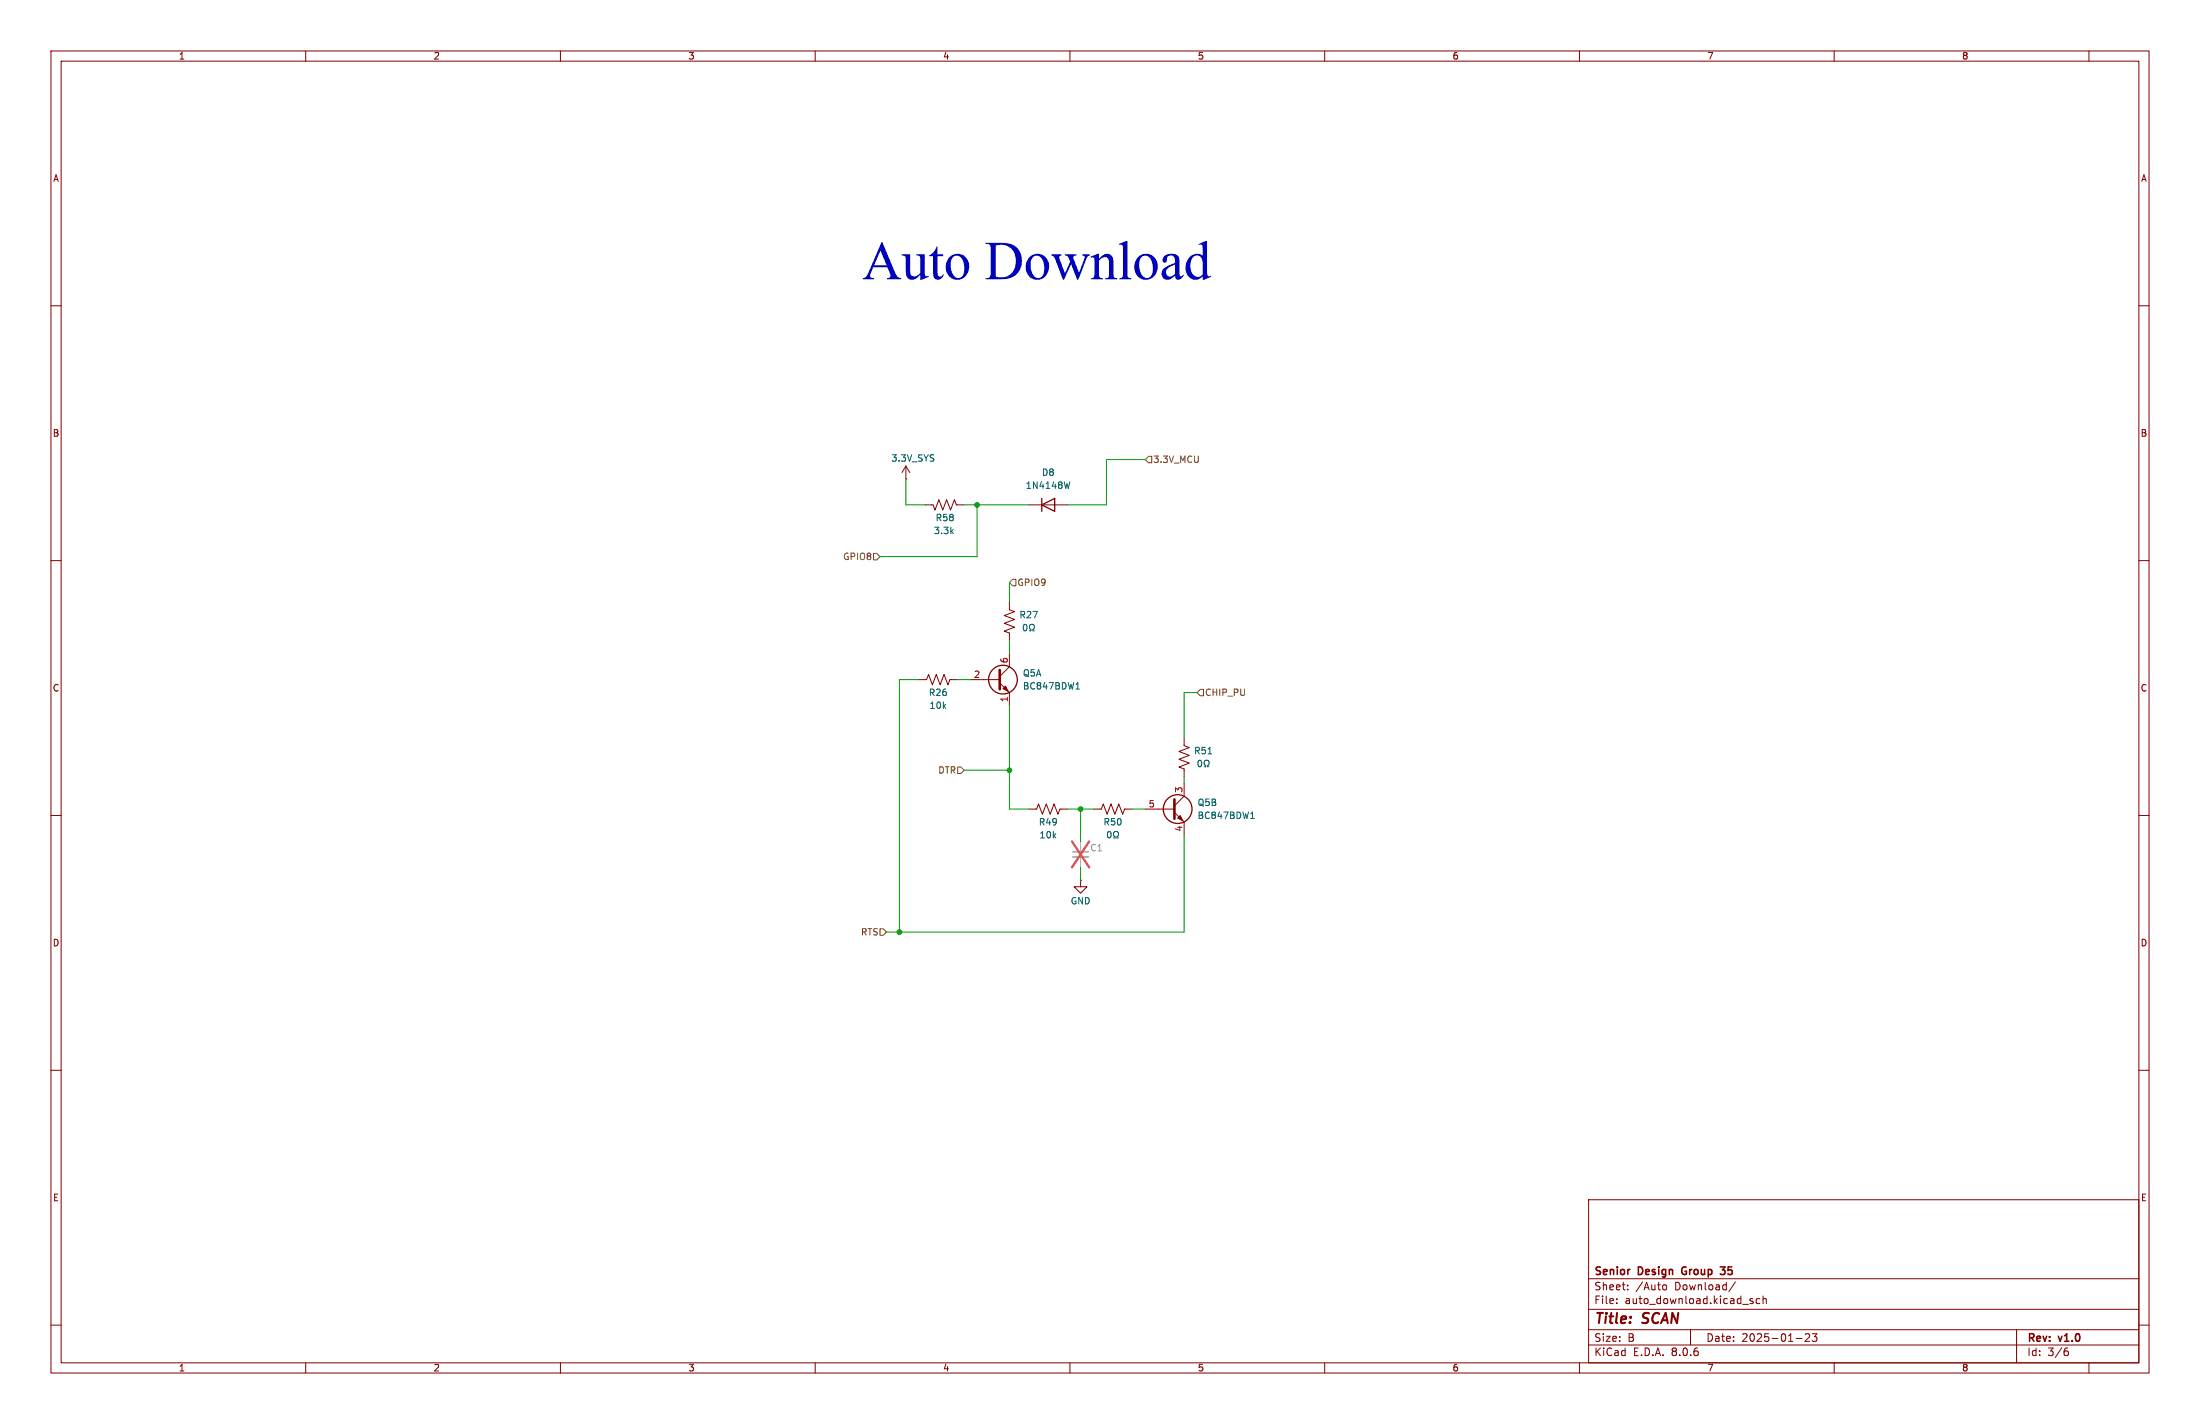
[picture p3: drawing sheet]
<svg xmlns="http://www.w3.org/2000/svg" width="432mm" height="279mm" viewBox="0 0 432 279" stroke-linecap="round" stroke-linejoin="round" font-family="sans-serif">
<g fill="none" stroke="#840000" stroke-width=".2">
<path d="M10 10h411.8v259.4h-411.8zM12 12h407.8v255.4h-407.8zM60 10v2M110 10v2M160 10v2M210 10v2M260 10v2M310 10v2M360 10v2M410 10v2M10 60h2M419.8 60h2"/>
<path d="M177.8 94h.1M177.8 91.4l.8 1.3M177.8 91.4v2.6M177.8 91.4l-.8 1.3M181.6 99.1h1.5l.4 1 .8-2.1 .7 2.1 .8-2.1 .8 2.1 .7-2.1 .4 1.1h1.5M201.9 99.1h7.6M10 110h2M198.1 118.1v1.5l1 .4-2 .8 2 .7-2 .8 2 .8-2 .7 1 .4v1.5M419.8 110h2M180.3 133.4h1.6l.3-1.1 .8 2.1 .8-2.1 .7 2.1 .8-2.1 .8 2.1 .3-1h1.6M190.5 133.4h5.7M196.2 134l1.9 1.9v2.5"/>
<path d="M198.1 128.3v2.5l-1.9 1.9M10 160h2M201.9 158.8h1.6l.3-1.1 .8 2.1 .8-2.1 .7 2.1 .8-2.1 .7 2.1 .4-1h1.5M214.6 158.8h1.6l.3-1.1 .8 2.1 .8-2.1 .7 2.1 .8-2.1 .7 2.1 .4-1h1.5M224.8 158.8h5.7M230.5 159.4l1.9 1.9v2.5M232.4 144.8v1.5l1 .4-2 .7 2 .8-2 .8 2 .7-2 .8 1 .4v1.5M232.4 153.7v2.5l-1.9 1.9M419.8 160h2M212.1 172.7v1.3h1.3l-1.3 1.3-1.3-1.3h1.3M212.1 172.7h.1M10 210h2"/>
<path d="M419.8 210h2M311.8 235.4h108v32h-108zM10 260h2M311.8 256.9h108M311.8 250.9h108M317.3 255.6v.2M317.3 254.9v.1M319.5 252.9v.2M319.5 252.2v.1M326.5 252.2l.3-.1 .3 .3-.1 .6h-.5M340.6 251.5l-1.3 1.9M343.5 255.1l.6 .4-.2 .3-.4-.1"/>
<path d="M344 254.9l-.3-.1-.2 .2M345.4 254.9l-.4-.1-.3 .3 .1 .6h.6M346 254.9l.3-.1 .3 .1 .1 .9M346 254.3v1.5M419.8 260h2M60 267.4v2M110 267.4v2M160 267.4v2M210 267.4v2M260 267.4v2M310 267.4v2M311.8 263.9h108"/>
<path d="M311.8 260.9h108M331.8 260.9v3M352.5 262.6h1.2M354.3 261.8l.6-.1 .2 .1 .1 .3-.9 1.1h.9M355.7 261.7h.9l-.5 .6 .4 .1v.6l-.2 .2-.6-.2M360 267.4v2M395.8 260.9v6.5M405.4 265.1h.3l.3 .2-.1 .5-.5 .2M405.8 264.5l-.4 .1M410 267.4v2"/>
</g>
<path d="M330.2 248.8l-.1 .4 .1 .7M337.6 248.6h1l-.5 .5 .3 .1M337.7 250h.7" fill="none" stroke="#840000" stroke-width=".3"/>
<g fill="none" stroke="#840000" stroke-width=".25">
<path d="M204.5 99.1l2.5-1.3v2.5zM204.5 97.8v2.5"/>
<circle cx="196.8" cy="133.3" r="2.82"/>
<circle cx="231.1" cy="158.7" r="2.82"/>
</g>
<path d="M210 94.6l-.3 1.2M201 122.6l.1-.1a.68 .68 0 0 1 .5 .6 .68 .68 0 0 1-.5 .7 .84 .84 0 0 1-.1-1.2zM202.1 123.8h.3v-.3a.54 .54 0 0 1-.3-.7 .54 .54 0 0 1 .7-.2l.2 .6-.3 .3v.3h.3M211.2 135.2h.7M211.4 134.1l.1-.2v1.3M235.3 149.2h.1a.68 .68 0 0 1 .5 .6 .68 .68 0 0 1-.5 .6 .84 .84 0 0 1-.1-1.2zM236.3 150.4h.3v-.2a.54 .54 0 0 1-.2-.7 .54 .54 0 0 1 .7-.3l.2 .6-.3 .4v.2h.3M237.1 147.9h.7M245.7 159.5l.1-.2v1.3M217.5 163.2l.2-.1a.68 .68 0 0 1 .4 .7 .68 .68 0 0 1-.4 .6 .84 .84 0 0 1-.2-1.2zM218.6 164.4h.3v-.2a.54 .54 0 0 1-.3-.8 .54 .54 0 0 1 .7-.2l.2 .6-.3 .4v.2h.3M245.5 160.6h.7" fill="none" stroke="#006464" stroke-width=".2"/>
<path d="M196.2 131.4v3.9M230.5 156.8v3.9" fill="none" stroke="#840000" stroke-width=".51"/>
<g fill="#840000" stroke="#840000" stroke-width=".2">
<path d="M196.8 135.1l.6-.5 .5 1z"/>
<path d="M231.1 160.5l.5-.5 .6 1z"/>
</g>
<path d="M210.6 168.1h3" fill="none" stroke="#a1a1a1" stroke-width=".33"/>
<path d="M210.6 167.1h3" fill="none" stroke="#a1a1a1" stroke-width=".3"/>
<path d="M212.1 165.1v2M212.1 168.1v2.1" fill="none" stroke="#a1a1a1" stroke-width=".2"/>
<path d="M210.4 165.1l3.4 5.1M213.8 165.1l-3.4 5.1" fill="none" stroke="#e75356" stroke-width=".46"/>
<path d="M225.4 89.5h.7v1.3h-.7l-.6-.6zM171.4 108.6h.7l.6 .6-.6 .7h-.7zM198.8 113.7h.6v1.2h-.6l-.7-.6zM235.6 135.3h.6v1.2h-.6l-.7-.6zM188 150.5h.6l.6 .6-.6 .7h-.6zM172.7 182.2h.7l.6 .7-.6 .6h-.7z" fill="none" stroke="#725600" stroke-width=".2"/>
<g fill="none" stroke="#009600" stroke-width=".2">
<path d="M177.8 94v5.1h3.8M189.2 99.1h12.7M191.8 99.1v10.1h-19.1M224.8 90.2h-7.6v8.9h-7.7M198.1 114.3v3.8M180.3 133.4h-3.8v49.5M188 133.4h2.5M198.1 125.7v2.6M198.1 138.4v20.4h3.8M234.9 135.9h-2.5v8.9M189.2 151.1h8.9M209.5 158.8h5.1"/>
<path d="M212.1 158.8v6.3M222.2 158.8h2.6M232.4 152.4v1.3M212.1 170.2v2.5M232.4 163.8v19.1h-58.4"/>
</g>
<g fill="#009600" stroke="#009600" stroke-width=".2">
<circle cx="198.1" cy="151.1" r=".46"/>
<circle cx="191.8" cy="99.1" r=".46"/>
<circle cx="176.5" cy="182.9" r=".46"/>
<circle cx="212.1" cy="158.8" r=".46"/>
</g>
<text font-size="10.6" fill="#0000c2" x="169.3" y="57.6">Auto Download</text>
<g font-size="2.8" fill="#840000">
<text x="312.8" y="260.3">Title:</text>
<text x="322.5" y="260.3">SCAN</text>
</g>
<g font-size="2.1" fill="#840000">
<text x="312.8" y="250.6">Senior</text>
<text x="321.6" y="250.6">Design</text>
<text x="330.8" y="250.6">Group</text>
<text x="339" y="250.6">35</text>
<text x="312.8" y="256.1">File:</text>
<text x="312.8" y="253.4">Sheet:</text>
<text x="318.9" y="256.1">auto_download.kicad_sch</text>
<text x="321" y="253.4">/Auto</text>
<text x="328.8" y="253.4">Download/</text>
<text x="312.8" y="263.5">Size:</text>
<text x="319.5" y="263.5">B</text>
<text x="334.8" y="263.5">Date:</text>
<text x="341.8" y="263.5">2025-01-23</text>
<text x="397.8" y="263.7">Rev:</text>
<text x="404.2" y="263.7">v1.0</text>
<text x="312.8" y="266.3">KiCad</text>
<text x="320.5" y="266.3">E.D.A.</text>
<text x="328.1" y="266.3">8.0.6</text>
<text x="397.8" y="266.3">Id:</text>
<text x="401.9" y="266.3">3/6</text>
</g>
<g font-size="1.8" fill="#840000">
<text x="35" y="11.9">1</text>
<text x="85" y="11.9">2</text>
<text x="135" y="11.9">3</text>
<text x="185" y="11.9">4</text>
<text x="235" y="11.9">5</text>
<text x="285" y="11.9">6</text>
<text x="335" y="11.9">7</text>
<text x="385" y="11.9">8</text>
<text x="10.3" y="35.9">A</text>
<text x="420.1" y="35.9">A</text>
<text x="10.3" y="85.9">B</text>
<text x="420.1" y="85.9">B</text>
<text x="10.3" y="135.9">C</text>
<text x="420.1" y="135.9">C</text>
<text x="10.3" y="185.9">D</text>
<text x="420.1" y="185.9">D</text>
<text x="10.3" y="235.9">E</text>
<text x="420.1" y="235.9">E</text>
<text x="35" y="269.3">1</text>
<text x="85" y="269.3">2</text>
<text x="135" y="269.3">3</text>
<text x="185" y="269.3">4</text>
<text x="235" y="269.3">5</text>
<text x="285" y="269.3">6</text>
<text x="335" y="269.3">7</text>
<text x="385" y="269.3">8</text>
</g>
<g font-size="1.8" fill="#006464">
<text x="174.8" y="90.8">3.3V_SYS</text>
<text x="204.4" y="93.6">D8</text>
<text x="201.2" y="96.1">1N4148W</text>
<text x="183.2" y="105">3.3k</text>
<text x="183.6" y="102.5">R58</text>
<text x="200" y="121.5">R27</text>
<text x="182.2" y="136.8">R26</text>
<text x="200.7" y="132.9">Q5A</text>
<text x="200.7" y="135.5">BC847BDW1</text>
<text x="182.3" y="139.3">10k</text>
<text x="234.3" y="148.2">R51</text>
<text x="235" y="158.3">Q5B</text>
<text x="235" y="160.9">BC847BDW1</text>
<text x="203.8" y="162.2">R49</text>
<text x="203.9" y="164.7">10k</text>
<text x="216.5" y="162.2">R50</text>
<text x="210.1" y="177.6">GND</text>
</g>
<g font-size="1.8" fill="#725600">
<text x="226.3" y="91">3.3V_MCU</text>
<text x="165.4" y="110.1">GPIO8</text>
<text x="199.6" y="115.2">GPIO9</text>
<text x="236.4" y="136.8">CHIP_PU</text>
<text x="184.1" y="152">DTR</text>
<text x="168.9" y="183.7">RTS</text>
</g>
<g font-size="1.8" fill="#a90000">
<text x="197.9" y="130.2" transform="rotate(-90 197.9 130.2)">6</text>
<text x="191.1" y="133.1">2</text>
<text x="197.9" y="137.9" transform="rotate(-90 197.9 137.9)">1</text>
<text x="232.2" y="155.6" transform="rotate(-90 232.2 155.6)">3</text>
<text x="225.4" y="158.5">5</text>
<text x="232.2" y="163.3" transform="rotate(-90 232.2 163.3)">4</text>
</g>
<text font-size="1.8" fill="#989898" x="213.9" y="167.2">C1</text>
</svg>
